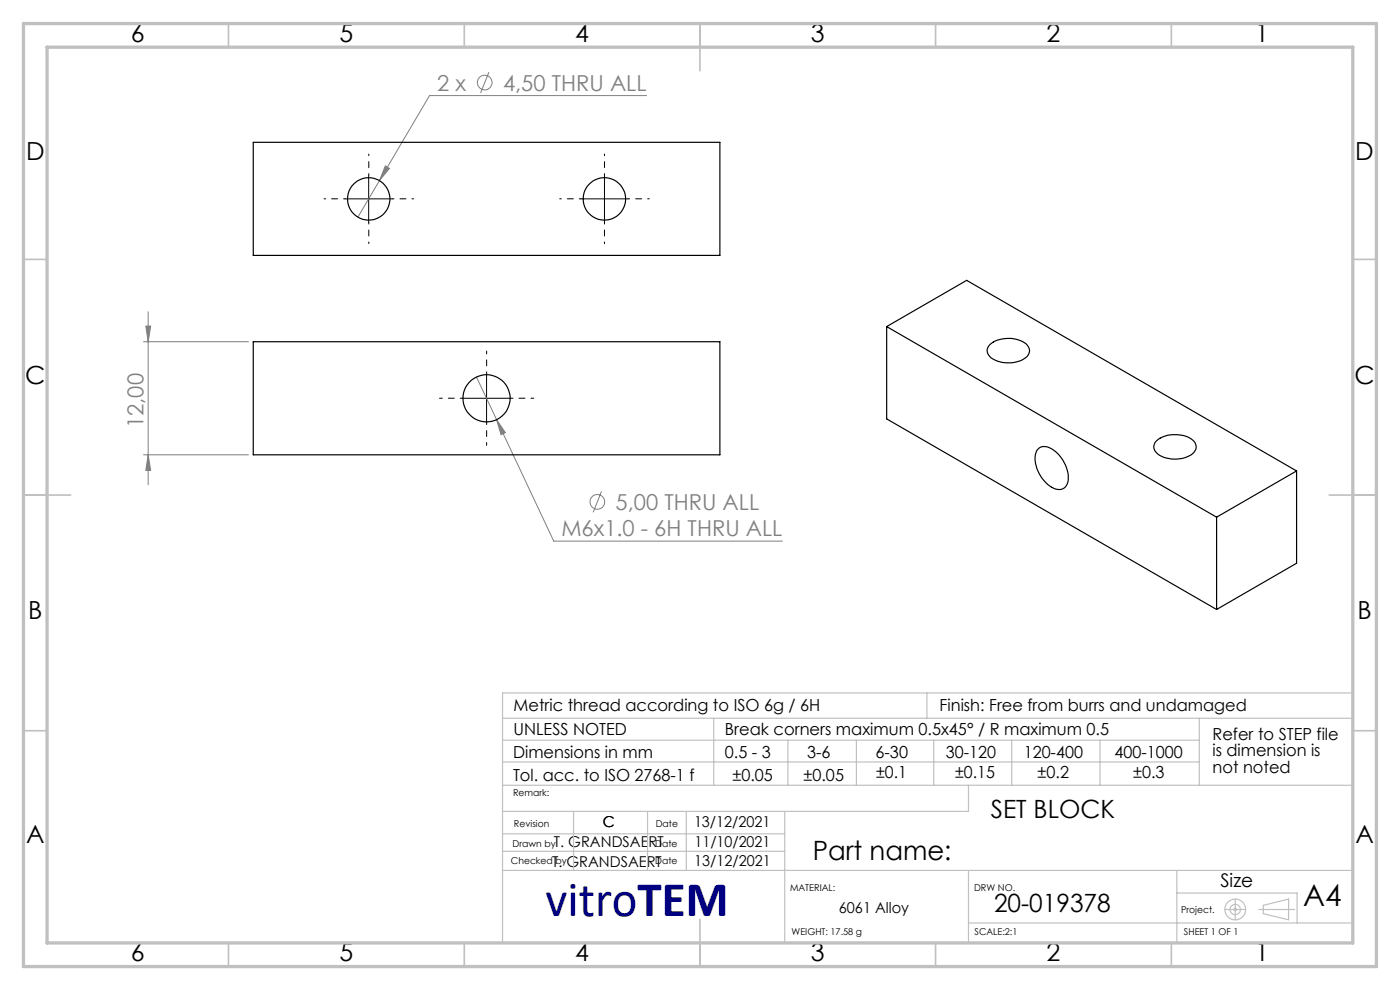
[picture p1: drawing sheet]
<svg xmlns="http://www.w3.org/2000/svg" width="297mm" height="210mm" viewBox="0 0 297 210" stroke-linecap="round" stroke-linejoin="round" font-family="sans-serif">
<g fill="none" stroke="#808080" stroke-width=".21">
<path d="M103.7 15.3l-1.7 4.4M81.7 35.2l.9 .5-2.1 2.6zM137.2 20.3h-46.1l-15.2 25.8M30.4 72.5h22.3M30.9 69.2h1.1l-.6 3.3zM31.4 66.1v36.7M101.1 80l4.2 9M30.4 96.5h22.3M31.4 96.5l.6 3.3h-1.1zM105.3 89l1.9 2.8-.9 .4zM105.3 89l12.2 25.8h48.5M127.6 104.2l-1.8 4.5"/>
<circle cx="102.8" cy="17.5" r="1.55"/>
<circle cx="126.7" cy="106.5" r="1.55"/>
</g>
<g fill="none" stroke="#c0c0c0" stroke-width=".25">
<path d="M106.6 152.4h180.1M106.7 157h147.7M151.4 152.4v14.2M167.1 157v9.6M181.7 157v9.6M196.6 147v5.4M198.1 157v9.6M214.6 157v9.6M233.4 157v9.6M254.4 152.4v14.2M286.7 147h-180.1v52.7M106.6 166.6h180.1"/>
<path d="M106.6 161.6h147.8M106.6 176.9h59.9M121.7 172.1v12.5M137.4 172.1v12.5M145.6 172.1v12.4M166.5 172.1v27.7M205.5 166.6v5.5h-98.9M106.6 180.6h59.9M106.6 184.6h180.1M205.5 195.8h81.2M205.5 184.6v15.2M249.7 184.6v15.2"/>
<path d="M249.7 189.4h25.5v6.4M259.9 192.9h4.4M262 190.7v4.4M267.1 192.9h7.6M268 192l5.4-1.3v4.4l-5.4-1.3z"/>
<circle cx="262" cy="192.9" r=".27"/>
<circle cx="262" cy="192.9" r="2.21"/>
<circle cx="262" cy="192.9" r="1.11"/>
</g>
<path d="M103.2 79.5v-5M98.2 84.5h-5M103.2 89.5v5M108.2 84.5h5" fill="none" stroke="#000" stroke-width=".21" stroke-dasharray="15.2 1.3 1.3 1.3" stroke-dashoffset="14.6"/>
<path d="M78.2 37.2v-4.5M128.2 37.2v-4.5M73.2 42.2h-4.5M78.2 47.2v4.5M83.2 42.2h4.5M123.2 42.2h-4.5M128.2 47.2v4.5M133.2 42.2h4.5" fill="none" stroke="#000" stroke-width=".21" stroke-dasharray="15.2 1.3 1.3 1.3" stroke-dashoffset="14.9"/>
<path d="M78.2 37.2v10M128.2 37.2v10M73.2 42.2h10M123.2 42.2h10M103.2 79.5v10M98.2 84.5h10" fill="none" stroke="#000" stroke-width=".21"/>
<g fill="none" stroke="#c0c0c0" stroke-width=".35">
<path d="M48.5 5v5M98.5 5v5M148.5 5v10M198.5 5v5M248.5 5v5M5 55h5M287 55h5M5 105h10M282 105h10M5 155h5M287 155h5M148.5 195v10"/>
<path d="M48.5 200v5M98.5 200v5M198.5 200v5M248.5 200v5"/>
</g>
<path d="M5 5h287v200h-287zM10 10h277v190h-277z" fill="none" stroke="#c0c0c0" stroke-width=".7"/>
<g fill="#808080">
<path d="M105.3 89l1 3.2 .9-.4zM81.7 35.2l-1.2 3.1 2.1-2.6z"/>
<path d="M31.4 96.5l.6 3.3h-1.1zM30.9 69.2h1.1l-.6 3.3z"/>
</g>
<g fill="none" stroke="#000" stroke-width=".25">
<path d="M53.7 30.2h99v24h-99zM53.7 72.5h99v24h-99zM188.1 69.3v19.6l70 40.4M188.1 69.3l70 40.4M188.1 69.3l17-9.8 70 40.4M210 73.1a6.4 6.4 0 0 1 8 .2 1.94 1.94 0 0 1-1.1 3 6.6 6.6 0 0 1-6.9-.7 1.68 1.68 0 0 1 0-2.5zM220.2 95.3a2.36 2.36 0 0 1 3.3 .2 7.1 7.1 0 0 1 2.9 7.1 2.08 2.08 0 0 1-3.3 .8 7.4 7.4 0 0 1-3.4-7.1zM245.4 93.5a6.6 6.6 0 0 1 7.7-.1 1.83 1.83 0 0 1-.4 3.1 6.6 6.6 0 0 1-7.4-.5 1.65 1.65 0 0 1 .1-2.5zM275.1 99.9l-17 9.8M275.1 99.9v19.6l-17 9.8M258.1 109.7v19.6"/>
<circle cx="78.2" cy="42.2" r="4.5"/>
<circle cx="128.2" cy="42.2" r="4.5"/>
<circle cx="103.2" cy="84.5" r="5"/>
</g>
<text font-size="10.6" fill="#000080" x="115.8" y="194.4">vitroTEM</text>
<text font-size="6.3" x="276.5" y="192.2">A4</text>
<text font-size="5.6" x="172.4" y="182.4">Part name:</text>
<g font-size="5.3">
<text x="27.8" y="8.9">6</text>
<text x="72" y="8.9">5</text>
<text x="122" y="8.9">4</text>
<text x="172" y="8.9">3</text>
<text x="222" y="8.9">2</text>
<text x="266.3" y="8.9">1</text>
<text x="5.5" y="33.9">D</text>
<text x="287.5" y="33.9">D</text>
<text x="5.3" y="81.4">C</text>
<text x="287.3" y="81.4">C</text>
<text x="6" y="131.4">B</text>
<text x="288" y="131.4">B</text>
<text x="210.2" y="173.4">SET BLOCK</text>
<text x="5.5" y="178.9">A</text>
<text x="287.5" y="178.9">A</text>
<text x="210.9" y="193.5">20-019378</text>
<text x="27.8" y="203.9">6</text>
<text x="72" y="203.9">5</text>
<text x="122" y="203.9">4</text>
<text x="172" y="203.9">3</text>
<text x="222" y="203.9">2</text>
<text x="266.3" y="203.9">1</text>
</g>
<g font-size="4.7" fill="#808080">
<text x="92.7" y="19.2">2 x</text>
<text x="106.7" y="19.2">4,50 THRU ALL</text>
<text x="30.4" y="90.8" transform="rotate(-90 30.4 90.8)">12,00</text>
<text x="119.1" y="113.8">M6x1.0 - 6H THRU ALL</text>
<text x="130.6" y="108.2">5,00 THRU ALL</text>
</g>
<text font-size="4" x="258.9" y="188.1">Size</text>
<g font-size="3.5">
<text x="108.9" y="150.8">Metric thread according to ISO 6g / 6H</text>
<text x="108.9" y="156">UNLESS NOTED</text>
<text x="153.8" y="156">Break corners maximum 0.5x45° / R maximum 0.5</text>
<text x="199.3" y="150.8">Finish: Free from burrs and undamaged</text>
<text x="108.8" y="160.7">Dimensions in mm</text>
<text x="153.8" y="160.7">0.5 - 3</text>
<text x="171.2" y="160.7">3-6</text>
<text x="185.7" y="160.7">6-30</text>
<text x="200.6" y="160.7">30-120</text>
<text x="217.2" y="160.7">120-400</text>
<text x="236.5" y="160.7">400-1000</text>
<text x="257.2" y="156.9">Refer to STEP file</text>
<text x="257.2" y="160.4">is dimension is</text>
<text x="108.8" y="165.6">Tol. acc. to ISO 2768-1 f</text>
<text x="155.4" y="165.6">±0.05</text>
<text x="170.5" y="165.6">±0.05</text>
<text x="185.9" y="165">±0.1</text>
<text x="202.6" y="165">±0.15</text>
<text x="220.1" y="165">±0.2</text>
<text x="240.4" y="165">±0.3</text>
<text x="257.2" y="163.9">not noted</text>
</g>
<g font-size="3.2">
<text x="117.5" y="179.7">T. GRANDSAERT</text>
<text x="127.9" y="175.5">C</text>
<text x="147.2" y="175.5">13/12/2021</text>
<text x="147.3" y="179.7">11/10/2021</text>
<text x="117.1" y="183.9">T. GRANDSAERT</text>
<text x="147.3" y="183.7">13/12/2021</text>
<text x="178" y="193.6">6061 Alloy</text>
</g>
<g font-size="2">
<text x="108.8" y="168.9">Remark:</text>
<text x="108.7" y="179.6">Drawn by</text>
<text x="109" y="175.5">Revision</text>
<text x="139" y="179.6">Date</text>
<text x="139.1" y="175.5">Date</text>
<text x="108.4" y="183.2">Checked by</text>
<text x="139" y="183.2">Date</text>
<text x="167.6" y="189">MATERIAL:</text>
<text x="206.6" y="189">DRW NO.</text>
<text x="250.6" y="193.6">Project.</text>
<text x="167.9" y="198.4">WEIGHT: 17.58 g</text>
<text x="206.8" y="198.4">SCALE:2:1</text>
<text x="251.2" y="198.4">SHEET 1 OF 1</text>
</g>
</svg>
